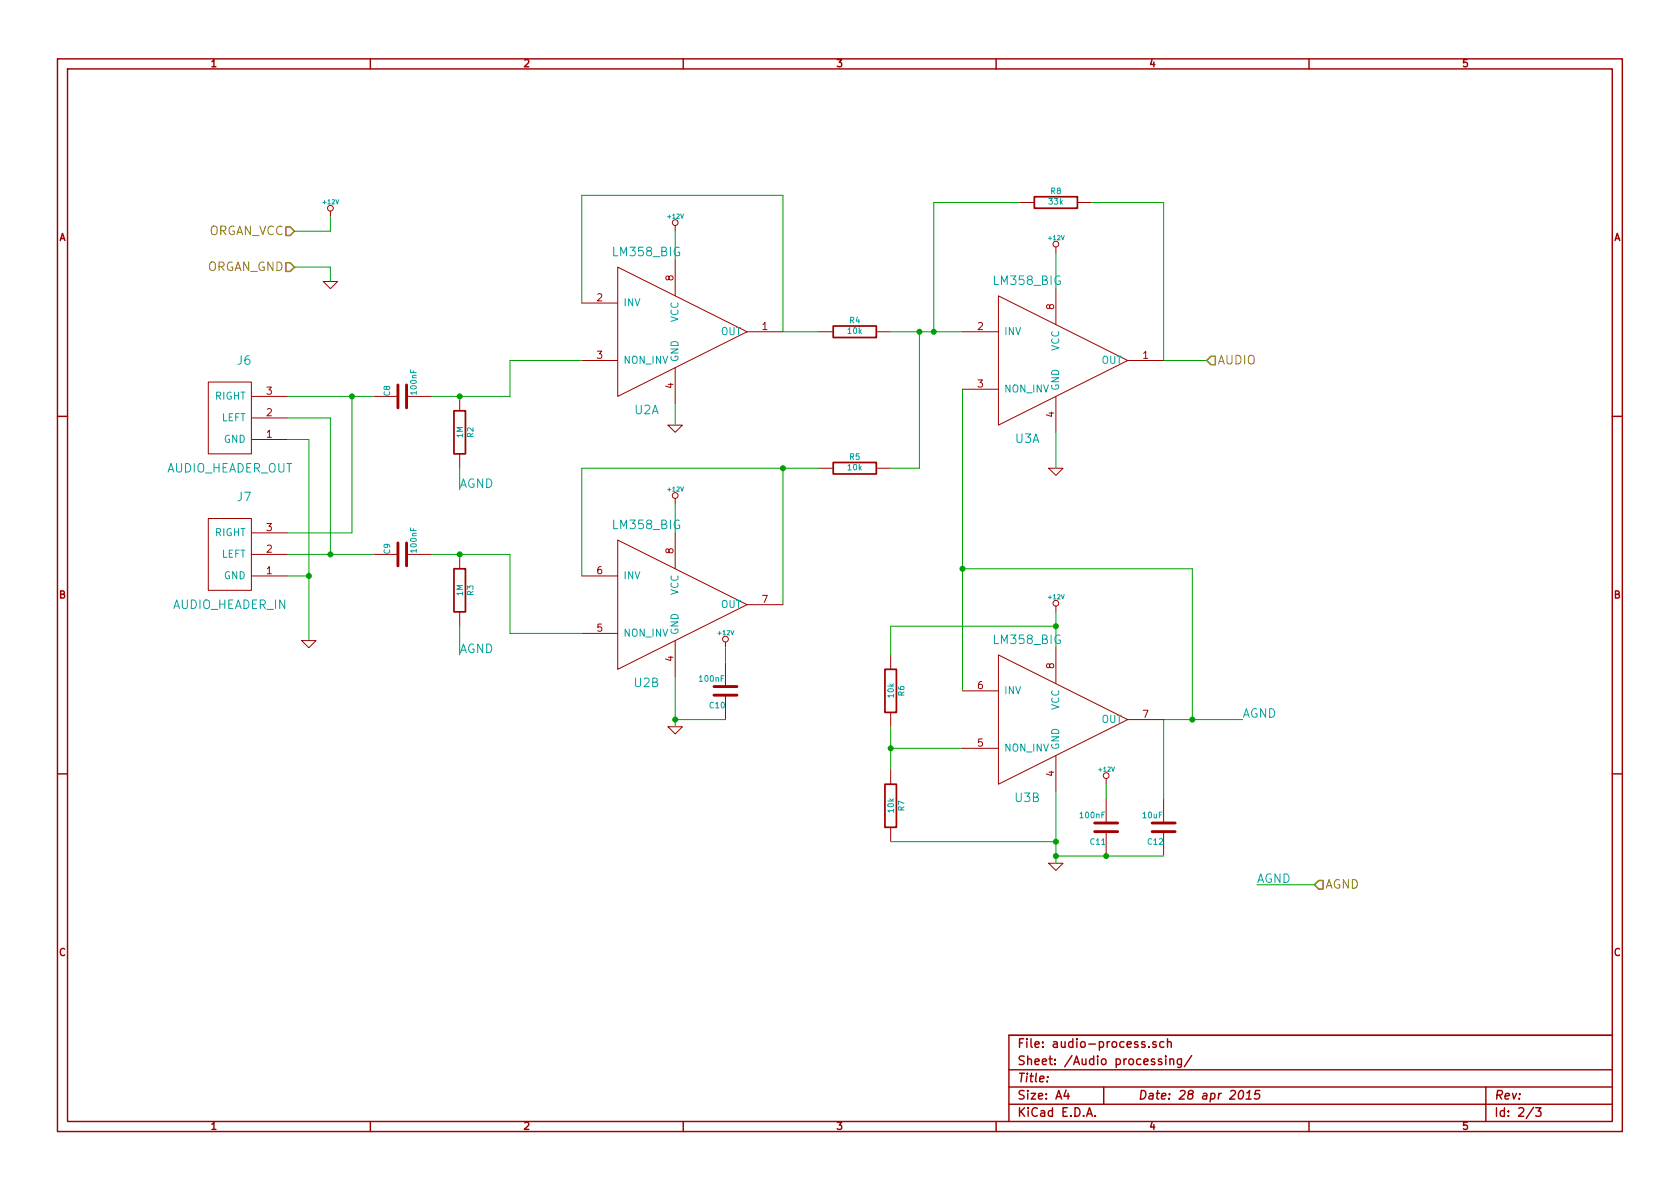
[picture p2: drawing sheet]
<svg xmlns="http://www.w3.org/2000/svg" width="297mm" height="210mm" viewBox="0 0 297 210" stroke-linecap="round" stroke-linejoin="round" font-family="sans-serif">
<g fill="none" stroke="#a00000" stroke-width=".25">
<path d="M10.2 10.4h276.6v189.7h-276.6zM11.9 12.2h273.2v186.1h-273.2zM65.5 10.4v1.8M120.8 10.4v1.8M176.1 10.4v1.8M231.4 10.4v1.8M10.2 73.6h1.7M285.1 73.6h1.7M10.2 136.8h1.7M285.1 136.8h1.7M65.5 198.3v1.8M120.8 198.3v1.8"/>
<path d="M176.1 198.3v1.8M178.4 189.2h106.7M178.4 195.3h106.7M178.4 192.2h106.7M185.2 190.4v.1M188.5 192.8l-.4 1h1M188.8 193.3v1.1M192.1 197.4l.5-1.5 .5 1.5M192.3 197h.7M193.6 197.3v.1M195.1 192.2v3.1M202.4 184.3l-.3-.1-.3 .2 .1 .2 .5 .2v.3h-.6"/>
<path d="M203.1 185.1v.1M204.4 184.3l-.4-.1-.2 .2 .1 .2 .5 .2v.3h-.6M205.4 187.3l-.4-.1-.2 .3 .1 .2 .5 .1v.4h-.6M205.8 184.3a.48 .48 0 0 0-.7 0v.8l.3 .1 .4-.1M206.1 186.7v.2M206.1 187.2v1.1M206.4 184.3h.1a.36 .36 0 0 1 .6 .1v.8M206.4 183.7v1.5M206.9 187.4v-.1a.36 .36 0 0 1 .6 .2v.8M206.9 187.2v1.1M208.9 187.2v1.3l-.3 .3-.4-.1M208.9 187.3a.48 .48 0 0 0-.7 .1v.7l.3 .2 .4-.1"/>
<path d="M210.7 186.7l-1.3 1.9M219.2 193l.4-.2a.88 .88 0 0 1-.3 1.6l-.3-.3a1.19 1.19 0 0 1 .2-1.1zM220.3 194.4h.9M220.4 193.3l.6-.5-.2 1.6M222.8 192.8h-.8l-.1 .8 .2-.2 .5 .1 .1 .2-.1 .5-.2 .2-.6-.2M231.4 198.3v1.8M262.7 192.2v6.1M271.1 195.8l-1.3 2M271.5 195.9h1l-.5 .6 .4 .1v.7l-.2 .1-.7-.1M285.1 183.1h-106.7v15.2"/>
</g>
<path d="M50.5 40.1h.8l.8 .8-.8 .8h-.8zM50.5 46.5h.8l.8 .7-.8 .8h-.8zM214.1 63h.8v1.5h-.8l-.7-.8zM233.2 155.7h.7v1.5h-.7l-.8-.7z" fill="none" stroke="#808000" stroke-width=".25"/>
<g fill="none" stroke="#a00000" stroke-width=".18">
<path d="M58.4 37.3v1M119.4 39.9v1M180.3 35.8h2.6M190.5 35.8h2.5M57.1 49.8h2.6l-1.3 1.2zM102.9 53.6h6.3M109.2 47.2l22.9 11.5-22.9 11.4zM119.4 46v6.3M132.1 58.7h6.3M144.8 58.7h2.5M154.9 58.7h2.6M170.2 58.7h6.3"/>
<path d="M176.5 52.3l22.9 11.4-22.9 11.5zM186.7 43.7v1M186.7 51v6.4M36.8 67.6h7.6v12.7h-7.6zM44.4 77.7h6.4M44.4 73.9h6.4M44.4 70.1h6.4M66 70.1h4.4M71.9 70.1h4.3M81.3 70.1v2.5M102.9 63.7h6.3M118.1 75.2h2.5l-1.2 1.2z"/>
<path d="M119.4 65v6.4M170.2 68.8h6.3M186.7 70.1v6.3M199.4 63.7h6.3M36.8 91.7h7.6v12.7h-7.6zM44.4 98h6.4M44.4 94.2h6.4M66 98h4.4M71.9 98h4.3M81.3 80.3v2.5M81.3 98v2.6M109.2 95.5l22.9 11.4-22.9 11.5z"/>
<path d="M119.4 88.1v1M119.4 94.2v6.4M144.8 82.8h2.5M154.9 82.8h2.6M185.4 82.8h2.6l-1.3 1.3zM44.4 101.8h6.4M53.3 113.3h2.6l-1.3 1.2zM81.3 108.2v2.5M102.9 101.8h6.3M102.9 112h6.3M119.4 113.3v6.3M128.3 113.5v1"/>
<path d="M128.3 117.1v4.3M132.1 106.9h6.3M157.5 115.8v2.6M176.5 115.8l22.9 11.4-22.9 11.5zM186.7 107.2v1M186.7 114.5v6.4M118.1 128.5h2.5l-1.2 1.3zM128.3 122.9v4.3M157.5 126v2.5M157.5 136.1v2.6M170.2 132.3h6.3M170.2 122.2h6.3"/>
<path d="M186.7 133.6v6.3M195.6 137.7v1M199.4 127.2h6.3M157.5 146.3v2.5M185.4 152.6h2.6l-1.3 1.3zM195.6 141.2v4.3M195.6 147.1v4.3M205.7 141.2v4.3M205.7 147.1v4.3"/>
<circle cx="58.4" cy="36.8" r=".51"/>
<circle cx="119.4" cy="39.4" r=".51"/>
<circle cx="186.7" cy="43.2" r=".51"/>
<circle cx="119.4" cy="87.6" r=".51"/>
<circle cx="128.3" cy="113" r=".51"/>
<circle cx="186.7" cy="106.7" r=".51"/>
<circle cx="195.6" cy="137.2" r=".51"/>
</g>
<path d="M182.9 34.8h7.6v2h-7.6zM147.3 57.7h7.6v2h-7.6zM80.3 72.6h2v7.7h-2zM147.3 81.8h7.6v2h-7.6zM80.3 100.6h2v7.6h-2zM156.5 118.4h2v7.6h-2zM156.5 138.7h2v7.6h-2z" fill="none" stroke="#a00000" stroke-width=".3"/>
<path d="M70.4 68.1v4M71.9 68.1v4M70.4 96v4.1M71.9 96v4.1M126.2 121.4h4.1M126.2 122.9h4.1M193.5 145.5h4.1M193.5 147.1h4.1M203.7 145.5h4.1M203.7 147.1h4.1" fill="none" stroke="#a00000" stroke-width=".51"/>
<g fill="none" stroke="#00a000" stroke-width=".18">
<path d="M58.4 38.3v2.6h-6.3M180.3 35.8h-15.2v22.9M193 35.8h12.7v27.9h7.7M52.1 47.2h6.3v2.6M102.9 53.6v-19.1h35.5v24.2h6.4M119.4 40.9v5.1M157.5 58.7h12.7M162.6 58.7v24.1h-5.1M186.7 44.7v6.3M50.8 73.9h7.6v24.1M50.8 77.7h3.8v35.6M50.8 70.1h15.2"/>
<path d="M62.2 70.1v24.1h-11.4M102.9 63.7h-12.7v6.4h-14M119.4 71.4v3.8M170.2 68.8v53.4M186.7 76.4v6.4M50.8 98h15.2M76.2 98h14v14h12.7M81.3 82.8v3.8M119.4 89.1v5.1M138.4 82.8v24.1M144.8 82.8h-41.9v19M50.8 101.8h3.8"/>
<path d="M81.3 110.7v5.1M119.4 119.6v8.9M128.3 114.5v2.6M170.2 100.6h40.6v26.6M186.7 108.2v6.3M186.7 110.7h-29.2v5.1M119.4 127.2h8.9M157.5 128.5v7.6M157.5 132.3h12.7M186.7 139.9v12.7M195.6 138.7v2.5M219.7 127.2h-14v14"/>
<path d="M157.5 148.8h29.2M186.7 151.4h19M222.2 156.5h10.2"/>
</g>
<g fill="#00a000" stroke="#00a000" stroke-width=".25">
<circle cx="186.7" cy="110.7" r=".41"/>
<circle cx="186.7" cy="148.8" r=".41"/>
<circle cx="157.5" cy="132.3" r=".41"/>
<circle cx="186.7" cy="151.4" r=".41"/>
<circle cx="195.6" cy="151.4" r=".41"/>
<circle cx="54.6" cy="101.8" r=".41"/>
<circle cx="58.4" cy="98" r=".41"/>
<circle cx="62.2" cy="70.1" r=".41"/>
<circle cx="138.4" cy="82.8" r=".41"/>
<circle cx="162.6" cy="58.7" r=".41"/>
<circle cx="165.1" cy="58.7" r=".41"/>
<circle cx="119.4" cy="127.2" r=".41"/>
<circle cx="170.2" cy="100.6" r=".41"/>
<circle cx="210.8" cy="127.2" r=".41"/>
<circle cx="81.3" cy="98" r=".41"/>
<circle cx="81.3" cy="70.1" r=".41"/>
</g>
<g font-size="2.1" fill="#808000">
<text x="36.6" y="41.7">ORGAN_VCC</text>
<text x="36.3" y="48">ORGAN_GND</text>
<text x="215.3" y="64.5">AUDIO</text>
<text x="234.3" y="157.2">AGND</text>
</g>
<g font-size="2.1" fill="#00a0a0">
<text x="108.5" y="45.4">LM358_BIG</text>
<text x="175.8" y="50.5">LM358_BIG</text>
<text x="42" y="64.6">J6</text>
<text x="112.2" y="73.3">U2A</text>
<text x="29.3" y="83.6">AUDIO_HEADER_OUT</text>
<text x="179.5" y="78.4">U3A</text>
<text x="42" y="88.7">J7</text>
<text x="81.3" y="86.4">AGND</text>
<text x="108.5" y="93.6">LM358_BIG</text>
<text x="30.5" y="107.8">AUDIO_HEADER_IN</text>
<text x="175.8" y="114">LM358_BIG</text>
<text x="81.3" y="115.6">AGND</text>
<text x="112.2" y="121.6">U2B</text>
<text x="219.7" y="127">AGND</text>
<text x="179.5" y="141.9">U3B</text>
<text x="222.2" y="156.2">AGND</text>
</g>
<g font-size="2.1" fill="#a00000">
<text x="179.9" y="185.4">File: audio-process.sch</text>
<text x="179.9" y="191.5">Title:</text>
<text x="179.9" y="188.4">Sheet: /Audio processing/</text>
<text x="179.9" y="197.6">KiCad E.D.A.</text>
<text x="179.9" y="194.5">Size: A4</text>
<text x="201.2" y="194.5">Date: 28 apr 2015</text>
<text x="264.2" y="194.5">Rev:</text>
<text x="264.2" y="197.6">Id: 2/3</text>
</g>
<g font-size="1.8" fill="#a00000">
<text x="37.3" y="11.9">1</text>
<text x="92.7" y="11.9">2</text>
<text x="148" y="11.9">3</text>
<text x="203.3" y="11.9">4</text>
<text x="258.6" y="11.9">5</text>
<text x="10.4" y="42.7">A</text>
<text x="285.3" y="42.7">A</text>
<text x="105.6" y="53.3">2</text>
<text x="119.1" y="49.6" transform="rotate(-90 119.1 49.6)">8</text>
<text x="134.8" y="58.4">1</text>
<text x="172.9" y="58.4">2</text>
<text x="186.4" y="54.7" transform="rotate(-90 186.4 54.7)">8</text>
<text x="105.6" y="63.5">3</text>
<text x="202.1" y="63.5">1</text>
<text x="47.1" y="69.8">3</text>
<text x="119.1" y="68.7" transform="rotate(-90 119.1 68.7)">4</text>
<text x="172.9" y="68.6">3</text>
<text x="47.1" y="77.5">1</text>
<text x="47.1" y="73.7">2</text>
<text x="186.4" y="73.8" transform="rotate(-90 186.4 73.8)">4</text>
<text x="47.1" y="94">3</text>
<text x="47.1" y="101.6">1</text>
<text x="47.1" y="97.8">2</text>
<text x="105.6" y="101.6">6</text>
<text x="119.1" y="97.9" transform="rotate(-90 119.1 97.9)">8</text>
<text x="10.4" y="105.9">B</text>
<text x="134.8" y="106.7">7</text>
<text x="285.3" y="105.9">B</text>
<text x="105.6" y="111.8">5</text>
<text x="119.1" y="116.9" transform="rotate(-90 119.1 116.9)">4</text>
<text x="186.4" y="118.2" transform="rotate(-90 186.4 118.2)">8</text>
<text x="172.9" y="121.9">6</text>
<text x="202.1" y="127">7</text>
<text x="172.9" y="132.1">5</text>
<text x="186.4" y="137.3" transform="rotate(-90 186.4 137.3)">4</text>
<text x="10.4" y="169.1">C</text>
<text x="285.3" y="169.1">C</text>
<text x="37.3" y="199.8">1</text>
<text x="92.7" y="199.8">2</text>
<text x="148" y="199.8">3</text>
<text x="203.3" y="199.8">4</text>
<text x="258.6" y="199.8">5</text>
</g>
<g font-size="1.8" fill="#00a0a0">
<text x="110.2" y="54.2">INV</text>
<text x="120" y="57.1" transform="rotate(-90 120 57.1)">VCC</text>
<text x="127.3" y="59.3">OUT</text>
<text x="177.5" y="59.3">INV</text>
<text x="110.2" y="64.4">NON_INV</text>
<text x="120" y="64" transform="rotate(-90 120 64)">GND</text>
<text x="187.3" y="62.1" transform="rotate(-90 187.3 62.1)">VCC</text>
<text x="194.6" y="64.4">OUT</text>
<text x="37.9" y="70.7">RIGHT</text>
<text x="177.5" y="69.5">NON_INV</text>
<text x="187.3" y="69.1" transform="rotate(-90 187.3 69.1)">GND</text>
<text x="39" y="74.5">LEFT</text>
<text x="39.5" y="78.4">GND</text>
<text x="37.9" y="94.9">RIGHT</text>
<text x="39" y="98.7">LEFT</text>
<text x="39.5" y="102.5">GND</text>
<text x="110.2" y="102.5">INV</text>
<text x="120" y="105.3" transform="rotate(-90 120 105.3)">VCC</text>
<text x="127.3" y="107.6">OUT</text>
<text x="110.2" y="112.6">NON_INV</text>
<text x="120" y="112.3" transform="rotate(-90 120 112.3)">GND</text>
<text x="177.5" y="122.8">INV</text>
<text x="187.3" y="125.6" transform="rotate(-90 187.3 125.6)">VCC</text>
<text x="194.6" y="127.9">OUT</text>
<text x="177.5" y="133">NON_INV</text>
<text x="187.3" y="132.6" transform="rotate(-90 187.3 132.6)">GND</text>
</g>
<g font-size="1.4" fill="#00a0a0">
<text x="185.8" y="34.4">R8</text>
<text x="185.5" y="36.2">33k</text>
<text x="149.9" y="59.1">10k</text>
<text x="150.2" y="57.2">R4</text>
<text x="69" y="70" transform="rotate(-90 69 70)">C8</text>
<text x="73.7" y="69.6" transform="rotate(-90 73.7 69.6)">100nF</text>
<text x="81.9" y="77.4" transform="rotate(-90 81.9 77.4)">1M</text>
<text x="83.7" y="77.3" transform="rotate(-90 83.7 77.3)">R2</text>
<text x="149.9" y="83.2">10k</text>
<text x="150.2" y="81.4">R5</text>
<text x="69" y="97.9" transform="rotate(-90 69 97.9)">C9</text>
<text x="73.7" y="97.6" transform="rotate(-90 73.7 97.6)">100nF</text>
<text x="81.9" y="105.3" transform="rotate(-90 81.9 105.3)">1M</text>
<text x="83.7" y="105.3" transform="rotate(-90 83.7 105.3)">R3</text>
<text x="123.7" y="120.6">100nF</text>
<text x="125.5" y="125.3">C10</text>
<text x="158.1" y="123.3" transform="rotate(-90 158.1 123.3)">10k</text>
<text x="159.9" y="123.1" transform="rotate(-90 159.9 123.1)">R6</text>
<text x="158.1" y="143.6" transform="rotate(-90 158.1 143.6)">10k</text>
<text x="159.9" y="143.4" transform="rotate(-90 159.9 143.4)">R7</text>
<text x="191.1" y="144.7">100nF</text>
<text x="192.8" y="149.4">C11</text>
<text x="202.1" y="144.7">10uF</text>
<text x="203" y="149.4">C12</text>
</g>
<g font-size="1.1" fill="#00a0a0">
<text x="57.2" y="36.1">+12V</text>
<text x="118.1" y="38.7">+12V</text>
<text x="185.4" y="42.5">+12V</text>
<text x="118.1" y="86.9">+12V</text>
<text x="185.4" y="106">+12V</text>
<text x="127" y="112.3">+12V</text>
<text x="194.3" y="136.5">+12V</text>
</g>
</svg>
